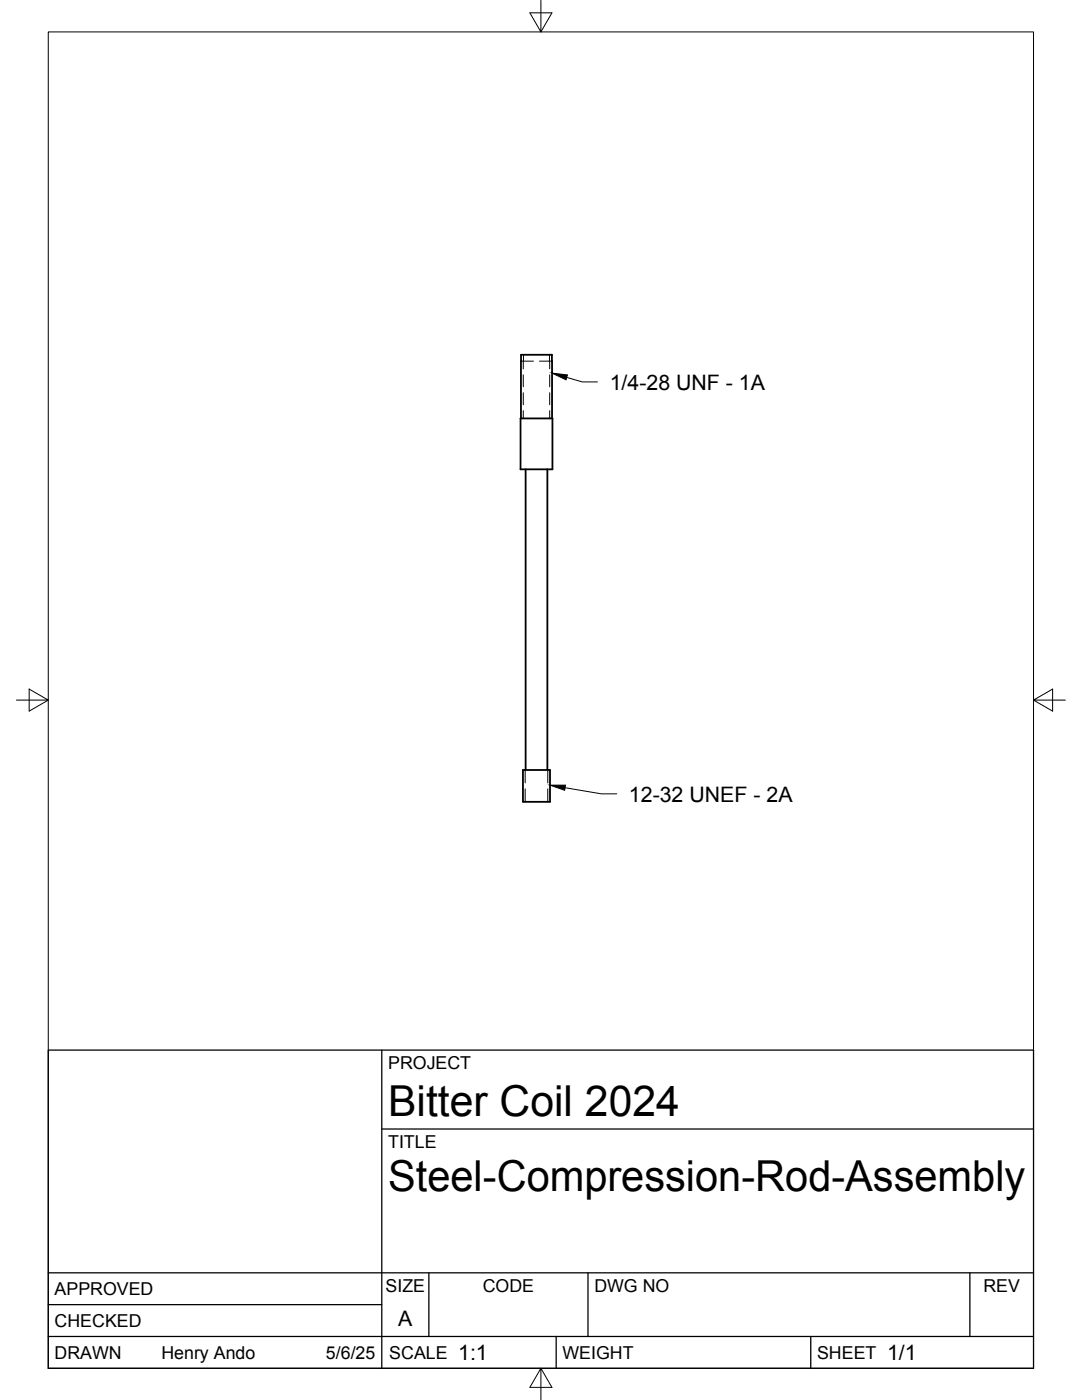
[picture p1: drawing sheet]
<svg xmlns="http://www.w3.org/2000/svg" width="216mm" height="279mm" viewBox="0 0 216 279" stroke-linecap="round" stroke-linejoin="round" font-family="sans-serif">
<!-- layer: Visible -->
<path d="M103.9 72.1h.1M110.1 72.1h.1M103.9 83.5h6.3v10.2h-6.3zM103.9 83.5l.1-12.7h6.1l.1 12.7M104.9 93.7v60M109.2 93.7v60M104.4 153.7h5.3v6.3h-5.3z" fill="none" stroke="#000" stroke-width=".36"/>
<!-- layer: Hidden -->
<g fill="none" stroke="#000" stroke-width=".2">
<path d="M104 72.1h2.4M104.4 72.1v1.5M104.4 74.8v2.4M104.4 78.4v2.4M107.7 72.1h2.4M109.7 72.1v1.5M109.7 74.8v2.4M109.7 78.4v2.4M104.4 82v1.5M109.7 82v1.5M104.8 153.7v2.6M104.8 157.4v2.6"/>
<path d="M109.3 153.7v2.6M109.3 157.4v2.6"/>
</g>
<!-- layer: Hidden Narrow -->
<path d="M104.5 70.8v1.3M109.6 70.8v1.3" fill="none" stroke="#000" stroke-width=".2"/>
<!-- layer: Border -->
<path d="M9.6 6.4h196.6v266.7h-196.6zM107.9 0v6.4l-2.2-3.8h4.4l-2.2 3.8M3.3 139.7h6.3l-3.8-2.2v4.4l3.8-2.2M206.2 139.7l3.8 2.2v-4.4l-3.8 2.2h6.4M107.9 273.1l2.2 3.8h-4.4l2.2-3.8v6.3" fill="none" stroke="#000" stroke-width=".2"/>
<!-- layer: Titleblock -->
<path d="M9.6 209.6h196.6v63.5h-196.6zM76.2 209.6v63.5M76.2 225.3h130M9.6 254h196.6M85.6 254v12.7M117.3 254v12.7M193.5 254v12.7M9.6 266.7h196.6M9.6 260.4h66.6M111 266.7v6.4M161.8 266.7v6.4" fill="none" stroke="#000" stroke-width=".25"/>
<!-- layer: Hole Notes -->
<path d="M110.2 74.5l3 .3-.3 1zM109.7 156.7h3.1l-.1 1z" fill="#000" stroke="#000" stroke-width=".2"/>
<path d="M113.1 75.3l3.1 .9h3M112.8 157.2l7.2 1.2h3.1" fill="none" stroke="#000" stroke-width=".2"/>
<g font-size="8.5">
<text x="77.4" y="222.8">Bitter Coil 2024</text>
<text x="77.4" y="237.8">Steel-Compression-Rod-Assembly</text>
</g>
<g font-size="4.3">
<text x="121.7" y="77.8">1/4-28 UNF - 1A</text>
<text x="125.5" y="160">12-32 UNEF - 2A</text>
<text x="79.5" y="264.5">A</text>
<text x="91.4" y="271.4">1:1</text>
<text x="177" y="271.4">1/1</text>
</g>
<g font-size="3.5">
<text x="77.4" y="213.4">PROJECT</text>
<text x="77.4" y="229.1">TITLE</text>
<text x="76.9" y="257.8">SIZE</text>
<text x="96.3" y="257.8">CODE</text>
<text x="118.6" y="257.8">DWG NO</text>
<text x="196.2" y="257.8">REV</text>
<text x="10.9" y="258.5">APPROVED</text>
<text x="10.9" y="264.8">CHECKED</text>
<text x="10.9" y="271.2">DRAWN</text>
<text x="32.2" y="271.2">Henry Ando</text>
<text x="65" y="271.2">5/6/25</text>
<text x="77.7" y="271.2">SCALE</text>
<text x="112.2" y="271.2">WEIGHT</text>
<text x="163" y="271.2">SHEET</text>
</g>
</svg>
